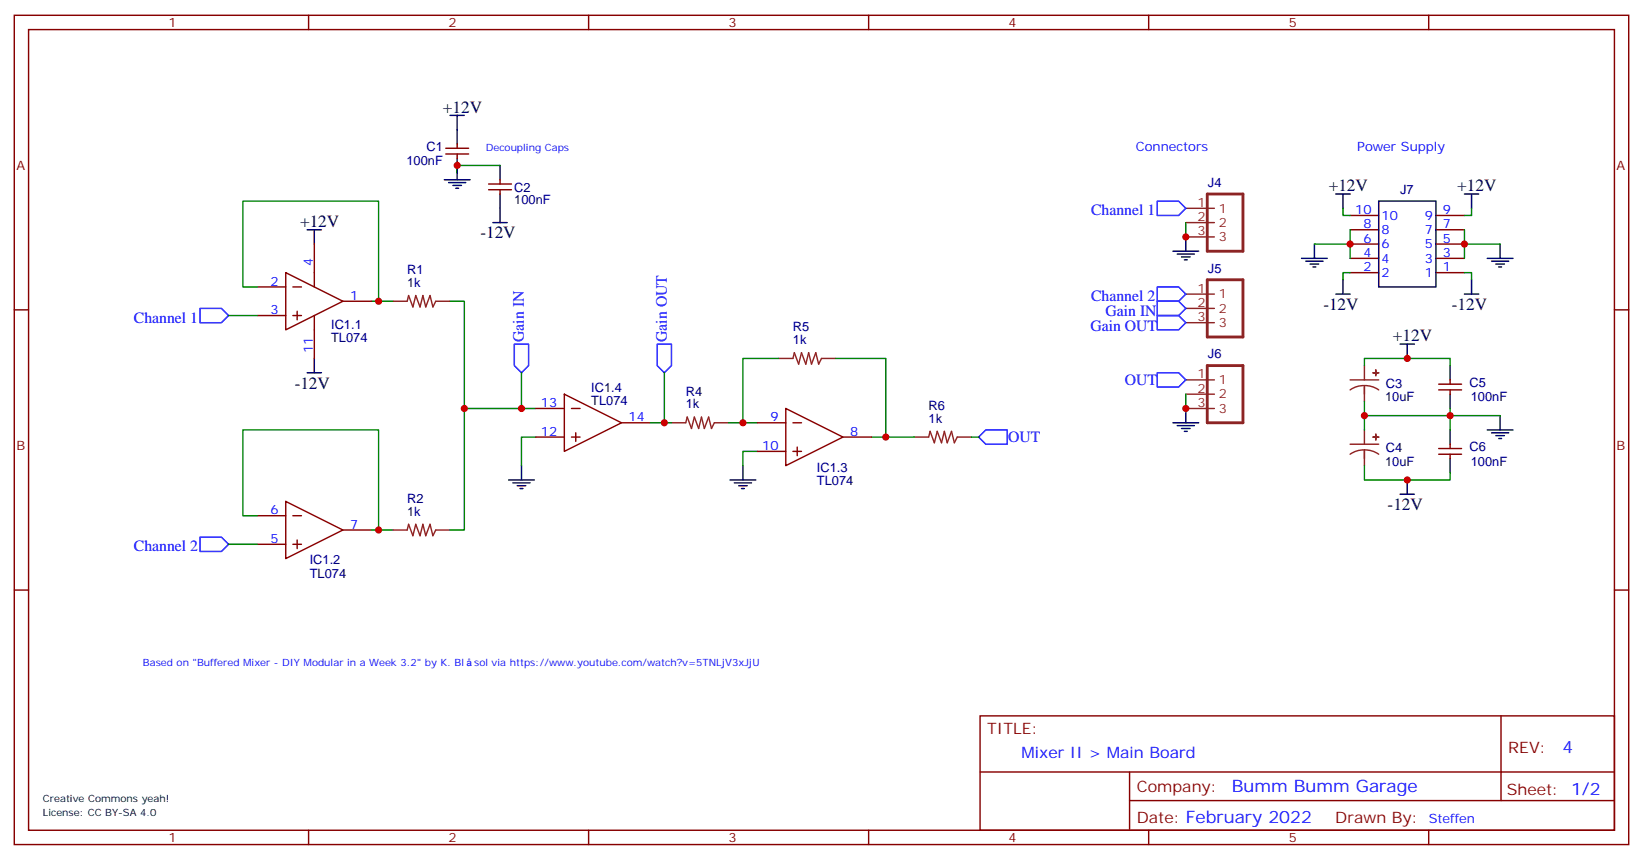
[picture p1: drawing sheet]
<svg xmlns="http://www.w3.org/2000/svg" width="406mm" height="212mm" viewBox="0 0 406 212" stroke-linecap="round" stroke-linejoin="round" font-family="sans-serif">
<g fill="none" stroke="#000" stroke-width=".35">
<path d="M111.1 28.5h3.6M112.9 28.5v7M112.9 39.1v5.2M75.8 56.7h3.6M77.6 56.7v3.5M109.7 44.3h6.4M110.8 45h4.2M111.8 45.8h2.1M112.5 46.5h.7M121.7 54.9h3.5M123.5 40.8v3.5M123.5 47.9v7"/>
<path d="M292.8 58.5v3.5M329.8 47.9h3.6M331.6 47.9v3.5M340.4 49.6h14.1v21.2h-14.1zM361.6 47.9h3.5M363.4 47.9v3.5M289.6 62h6.4M290.7 62.7h4.2M291.7 63.4h2.2M292.5 64.1h.7M321.4 63.7h6.3M322.4 64.5h4.3"/>
<path d="M323.5 65.2h2.1M324.2 65.9h.7M324.6 60.2v3.5M329.8 72.6h3.6M331.6 69v3.6M361.6 72.6h3.5M363.4 69v3.6M367.2 63.7h6.4M368.3 64.5h4.2M369.4 65.2h2.1M370.1 65.9h.7M370.4 60.2v3.5"/>
<path d="M75.8 92h3.6M77.6 88.4v3.6M345.7 84.9h3.5M347.5 84.9v3.5M358.1 90.2v3.5M358.1 97.3v3.5M125.6 118.4h6.3M126.6 119.1h4.3M127.7 119.8h2.1M128.8 114.9v3.5M180.3 118.4h6.3M181.3 119.1h4.3"/>
<path d="M182.4 119.8h2.1M183.4 114.9v3.5M289.6 104.3h6.4M290.7 105h4.2M291.7 105.7h2.2M292.5 106.4h.7M292.8 100.8v3.5M347.5 118.4v3.6M358.1 106.1v3.5M358.1 113.1v3.6M367.2 106.1h6.4M368.3 106.8h4.2"/>
<path d="M369.4 107.5h2.1M370.1 108.2h.7M370.4 102.6v3.5M128.4 120.5h.7M183.1 120.5h.7M345.7 122h3.5"/>
</g>
<g fill="none" stroke="#8c2424" stroke-width=".35">
<path d="M292.8 51.4h7.1M292.8 54.9h7.1M292.8 58.5h7.1M97 74.3h3.5l.4-1.4 1.1 2.8 .7-2.8 1 2.8 .7-2.8 .7 2.8 1.1-2.8 .7 2.8 .7-1.4h3.5M292.8 72.6h7.1M292.8 76.1h7.1M292.8 79.6h7.1M192.3 88.4h3.5l.3-1.4 1.1 2.9 .7-2.9 1.1 2.9 .7-2.9 .7 2.9 1-2.9 .7 2.9 .7-1.5h3.6M292.8 93.7h7.1M292.8 97.3h7.1M333.4 93.7h7M336.9 95.1l-1.8 .3-1.7 .8"/>
<path d="M336.9 95.1l1.9 .3 1.6 .8M336.9 90.2v3.5M336.9 95.1v3.9M165.8 104.3h3.5l.4-1.4 1 2.8 .7-2.8 1.1 2.8 .7-2.8 .7 2.8 1.1-2.8 .7 2.8 .7-1.4h3.5M225.8 107.8h3.5l.4-1.4 1 2.9 .7-2.9 1.1 2.9 .7-2.9 .7 2.9 1-2.9 .8 2.9 .7-1.5h3.5M292.8 100.8h7.1M333.4 109.6h7M336.9 111l-1.8 .3-1.7 .8M336.9 111l1.9 .3 1.6 .8M336.9 106.1v3.5M336.9 111v3.9M97 130.8h3.5l.4-1.4 1.1 2.8 .7-2.8 1 2.8 .7-2.8 .7 2.8 1.1-2.8 .7 2.8 .7-1.4h3.5"/>
</g>
<g fill="none" stroke="#008700" stroke-width=".35">
<path d="M123.5 40.8h-10.6v1.8M292.8 54.9v3.6M331.6 51.4v1.8h1.8M333.4 56.7v7M361.6 56.7v7M363.4 51.4v1.8h-1.8M56.4 77.9h7.1M63.5 70.8h-3.5v-21.2h33.5v24.7M91.7 74.3h5.3M111.1 74.3h3.6v26.5h17.6M324.6 60.2h8.8M333.4 67.3h-1.8v1.7"/>
<path d="M361.6 67.3h1.8v1.7M361.6 60.2h8.8M128.8 92v8.8M164 92v12.3M192.3 88.4h-8.9v15.9h3.6M206.4 88.4h12.3v19.4h-3.5M292.8 97.3v3.5M336.9 90.2v-1.8h21.2v1.8M336.9 99v7.1M114.7 100.8v30h-3.6M132.3 107.8h-3.5v7.1M160.5 104.3h5.3"/>
<path d="M179.9 104.3h3.5M187 111.4h-3.6v3.5M218.7 107.8h7.1M239.9 107.8h1.8M336.9 114.9v3.5h21.2v-1.7M336.9 102.6h33.5M358.1 100.8v5.3M56.4 134.3h7.1M63.5 127.2h-3.5v-21.1h33.5v24.7M91.7 130.8h5.3"/>
</g>
<g fill="none" stroke="#870000" stroke-width=".35">
<path d="M3.5 3.8h398.7v204.6h-398.7zM7.1 7.3h391.5v197.6h-391.5zM76.2 3.8v3.5M145.3 3.8v3.5M214.5 3.8v3.5M283.6 3.8v3.5M352.8 3.8v3.5M110.1 38h5.6M110.1 36.6h5.6M112.9 35.5v1.1M112.9 38v1.1M120.6 46.8h5.7"/>
<path d="M120.6 45.4h5.7M123.5 44.3v1.1M123.5 46.8v1.1M333.4 53.2h7M333.4 56.7h7M354.5 53.2h7.1M354.5 56.7h7.1M3.5 76.4h3.6M63.5 70.8h7.1M63.5 77.9h7.1M70.6 67.3l14.1 7-14.1 7.1zM72.3 70.8h2.1"/>
<path d="M72.3 77.9h2.1M73.4 76.8v2.1M77.6 60.2v10.6M77.6 77.9v10.5M84.7 74.3h7M333.4 60.2h7M333.4 63.7h7M333.4 67.3h7M354.5 60.2h7.1M354.5 63.7h7.1M354.5 67.3h7.1M398.6 76.4h3.6"/>
<path d="M139.3 97.3l14.2 7-14.2 7.1zM355.2 94.8h5.7M355.2 96.2h5.7M358.1 93.7v1.1M358.1 96.2v1.1M132.3 100.8h7M132.3 107.8h7M141.1 100.8h2.1M141.1 107.8h2.1M142.2 106.8v2.1M153.5 104.3h7M187 104.3h7"/>
<path d="M187 111.4h7M194 100.8l14.1 7-14.1 7.1zM195.8 104.3h2.1M195.8 111.4h2.1M196.8 110.3v2.1M208.1 107.8h7.1M355.2 110.7h5.7M355.2 112.1h5.7M358.1 109.6v1.1M358.1 112.1v1M63.5 127.2h7.1M63.5 134.3h7.1"/>
<path d="M70.6 123.7l14.1 7.1-14.1 7zM72.3 127.2h2.1M72.3 134.3h2.1M73.4 133.2v2.2M84.7 130.8h7M3.5 145.6h3.6M398.6 145.6h3.6M242 176.6h156.6v28.3h-156.6zM370.6 176.7v20.8M242 190.5h156.5M278.9 197.5h119.6M278.9 190.5v14.1"/>
<path d="M76.2 204.9v3.5M145.3 204.9v3.5M214.5 204.9v3.5M283.6 204.9v3.5M352.8 204.9v3.5"/>
</g>
<g fill="#8c2424" stroke="#8c2424" stroke-width=".35">
<path d="M339 92h1.4z"/>
<path d="M339.7 91.3v1.4z"/>
<path d="M339 107.8l1.4 .1z"/>
<path d="M339.7 107.1v1.4z"/>
</g>
<path d="M298.1 47.9h8.8v14.1h-8.8zM298.1 69h8.8v14.1h-8.8zM298.1 90.2h8.8v14.1h-8.8z" fill="none" stroke="#8c2424" stroke-width=".71"/>
<path d="M285.8 49.6h5.2l1.8 1.8-1.8 1.8h-5.2zM49.4 76.1h5.3l1.7 1.8-1.7 1.7h-5.3zM285.8 70.8h5.2l1.8 1.8-1.8 1.7h-5.2zM285.8 74.3h5.2l1.8 1.8-1.8 1.8h-5.2zM285.8 77.9h5.2l1.8 1.7-1.8 1.8h-5.2zM127 84.9h3.5v5.3l-1.7 1.8-1.8-1.8zM162.3 84.9h3.5v5.3l-1.8 1.8-1.7-1.8zM285.8 92h5.2l1.8 1.7-1.8 1.8h-5.2zM241.7 107.8l1.7-1.7h5.3v3.5h-5.3zM49.4 132.5h5.3l1.7 1.8-1.7 1.8h-5.3z" fill="none" stroke="#00f" stroke-width=".35"/>
<g fill="#c00">
<circle cx="93.5" cy="74.3" r=".88"/>
<circle cx="183.4" cy="104.3" r=".88"/>
<circle cx="218.7" cy="107.8" r=".88"/>
<circle cx="93.5" cy="130.8" r=".88"/>
<circle cx="114.7" cy="100.8" r=".88"/>
<circle cx="112.9" cy="40.8" r=".88"/>
<circle cx="347.5" cy="88.4" r=".88"/>
<circle cx="347.5" cy="118.4" r=".88"/>
<circle cx="358.1" cy="102.6" r=".88"/>
<circle cx="361.6" cy="60.2" r=".88"/>
<circle cx="336.9" cy="102.6" r=".88"/>
<circle cx="333.4" cy="60.2" r=".88"/>
<circle cx="128.8" cy="100.8" r=".88"/>
<circle cx="164" cy="104.3" r=".88"/>
<circle cx="292.8" cy="58.5" r=".88"/>
<circle cx="292.8" cy="100.8" r=".88"/>
</g>
<g font-size="4.2">
<text x="109.4" y="27.8">+12V</text>
<text x="328.1" y="47.2">+12V</text>
<text x="359.8" y="47.2">+12V</text>
<text x="74.1" y="56">+12V</text>
<text x="118.6" y="58.8">-12V</text>
<text x="326.8" y="76.5">-12V</text>
<text x="358.5" y="76.5">-12V</text>
<text x="344" y="84.2">+12V</text>
<text x="72.8" y="95.9">-12V</text>
<text x="342.6" y="125.9">-12V</text>
</g>
<g font-size="4.2" fill="#00f">
<text x="385.8" y="185.9">4</text>
<text x="304.2" y="195.5">Bumm Bumm Garage</text>
</g>
<g font-size="3.9" fill="#00f">
<text x="269.4" y="53.2">Channel 1</text>
<text x="269.4" y="74.3">Channel 2</text>
<text x="33.1" y="79.6">Channel 1</text>
<text x="269.2" y="81.6">Gain OUT</text>
<text x="273" y="78.1">Gain IN</text>
<text x="129.4" y="84.4" transform="rotate(-90 129.4 84.4)">Gain IN</text>
<text x="164.6" y="84.4" transform="rotate(-90 164.6 84.4)">Gain OUT</text>
<text x="277.8" y="95">OUT</text>
<text x="249" y="109.1">OUT</text>
<text x="33.1" y="136.1">Channel 2</text>
<text x="252.2" y="187.1">Mixer II &gt; Main Board</text>
</g>
<g font-size="3.9" fill="#800">
<text x="243.8" y="181.2">TITLE:</text>
<text x="372.4" y="185.9">REV:</text>
<text x="280.7" y="195.4">Company:</text>
<text x="372" y="196">Sheet: 1/2</text>
<text x="280.7" y="203.1">Date: February 2022</text>
<text x="329.7" y="203.2">Drawn By:</text>
</g>
<g font-size="3.2" fill="#800">
<text x="41.6" y="6.8">1</text>
<text x="110.8" y="6.8">2</text>
<text x="179.9" y="6.8">3</text>
<text x="249.1" y="6.8">4</text>
<text x="318.2" y="6.8">5</text>
<text x="4.1" y="41.9">A</text>
<text x="399.2" y="41.9">A</text>
<text x="4.1" y="111">B</text>
<text x="399.2" y="111">B</text>
<text x="41.6" y="207.9">1</text>
<text x="110.8" y="207.9">2</text>
<text x="179.9" y="207.9">3</text>
<text x="249.1" y="207.9">4</text>
<text x="318.2" y="207.9">5</text>
</g>
<g font-size="3.2" fill="#000080">
<text x="100.4" y="40.8">100nF</text>
<text x="105.3" y="37.3">C1</text>
<text x="127" y="47.3">C2</text>
<text x="298.3" y="46.1">J4</text>
<text x="345.7" y="47.9">J7</text>
<text x="127" y="50.3">100nF</text>
<text x="100.5" y="70.8">1k</text>
<text x="100.5" y="67.6">R1</text>
<text x="298.3" y="67.3">J5</text>
<text x="81.8" y="81.1">IC1.1</text>
<text x="195.8" y="81.7">R5</text>
<text x="81.8" y="84.3">TL074</text>
<text x="195.8" y="84.9">1k</text>
<text x="298.3" y="88.4">J6</text>
<text x="342.2" y="95.6">C3</text>
<text x="362.8" y="95.5">C5</text>
<text x="146" y="99.9">TL074</text>
<text x="146" y="96.6">IC1.4</text>
<text x="169.3" y="100.8">1k</text>
<text x="169.3" y="97.6">R4</text>
<text x="229.3" y="101.1">R6</text>
<text x="342" y="99">10uF</text>
<text x="363.2" y="99">100nF</text>
<text x="229.3" y="104.3">1k</text>
<text x="342.2" y="111.5">C4</text>
<text x="362.8" y="111.4">C6</text>
<text x="201.7" y="119.6">TL074</text>
<text x="201.7" y="116.3">IC1.3</text>
<text x="342" y="114.9">10uF</text>
<text x="363.2" y="114.9">100nF</text>
<text x="100.5" y="124.1">R2</text>
<text x="100.5" y="127.2">1k</text>
<text x="76.5" y="142.5">TL074</text>
<text x="76.5" y="139.3">IC1.2</text>
</g>
<g font-size="3.2" fill="#00f">
<text x="280.5" y="37.3">Connectors</text>
<text x="335.1" y="37.3">Power Supply</text>
<text x="334.6" y="52.8">10</text>
<text x="356.3" y="52.8">9</text>
<text x="336.6" y="56.3">8</text>
<text x="336.6" y="59.9">6</text>
<text x="341.1" y="54.2">10</text>
<text x="341.1" y="57.7">8</text>
<text x="351.8" y="54.2">9</text>
<text x="351.8" y="57.7">7</text>
<text x="356.3" y="56.3">7</text>
<text x="356.3" y="59.9">5</text>
<text x="77.3" y="65.5" transform="rotate(-90 77.3 65.5)">4</text>
<text x="336.6" y="63.4">4</text>
<text x="341.1" y="61.3">6</text>
<text x="341.1" y="64.8">4</text>
<text x="351.8" y="61.3">5</text>
<text x="351.8" y="64.8">3</text>
<text x="356.3" y="63.4">3</text>
<text x="66.8" y="70.4">2</text>
<text x="336.6" y="66.9">2</text>
<text x="341.1" y="68.3">2</text>
<text x="351.8" y="68.3">1</text>
<text x="356.3" y="66.9">1</text>
<text x="66.8" y="77.5">3</text>
<text x="86.4" y="74">1</text>
<text x="77.3" y="87.2" transform="rotate(-90 77.3 87.2)">11</text>
<text x="133.6" y="100.4">13</text>
<text x="133.6" y="107.5">12</text>
<text x="155.2" y="104">14</text>
<text x="190.2" y="104">9</text>
<text x="209.9" y="107.5">8</text>
<text x="188.2" y="111">10</text>
<text x="66.8" y="126.9">6</text>
<text x="86.4" y="130.4">7</text>
<text x="66.8" y="133.9">5</text>
<text x="352.8" y="203.1">Steffen</text>
</g>
<g font-size="3.2" fill="#8d2323">
<text x="295.7" y="51">1</text>
<text x="300.9" y="52.5">1</text>
<text x="295.7" y="54.6">2</text>
<text x="295.7" y="58.1">3</text>
<text x="300.9" y="56">2</text>
<text x="300.9" y="59.5">3</text>
<text x="295.7" y="72.2">1</text>
<text x="295.7" y="75.7">2</text>
<text x="300.9" y="73.6">1</text>
<text x="300.9" y="77.2">2</text>
<text x="295.7" y="79.3">3</text>
<text x="300.9" y="80.7">3</text>
<text x="295.7" y="93.4">1</text>
<text x="300.9" y="94.8">1</text>
<text x="295.7" y="96.9">2</text>
<text x="295.7" y="100.4">3</text>
<text x="300.9" y="98.3">2</text>
<text x="300.9" y="101.8">3</text>
</g>
<g font-size="2.5" fill="#00f">
<text x="119.9" y="37.3">Decoupling Caps</text>
<text x="35.3" y="164.3">Based on &quot;Buffered Mixer - DIY Modular in a Week 3.2&quot; by K. Bl</text>
<text x="117.1" y="164.3">sol via https://www.youtube.com/watch?v=5TNLjV3xJjU</text>
</g>
<g font-size="2.5">
<text x="10.6" y="197.8">Creative Commons yeah!</text>
<text x="10.6" y="201.3">License: CC BY-SA 4.0</text>
</g>
</svg>
